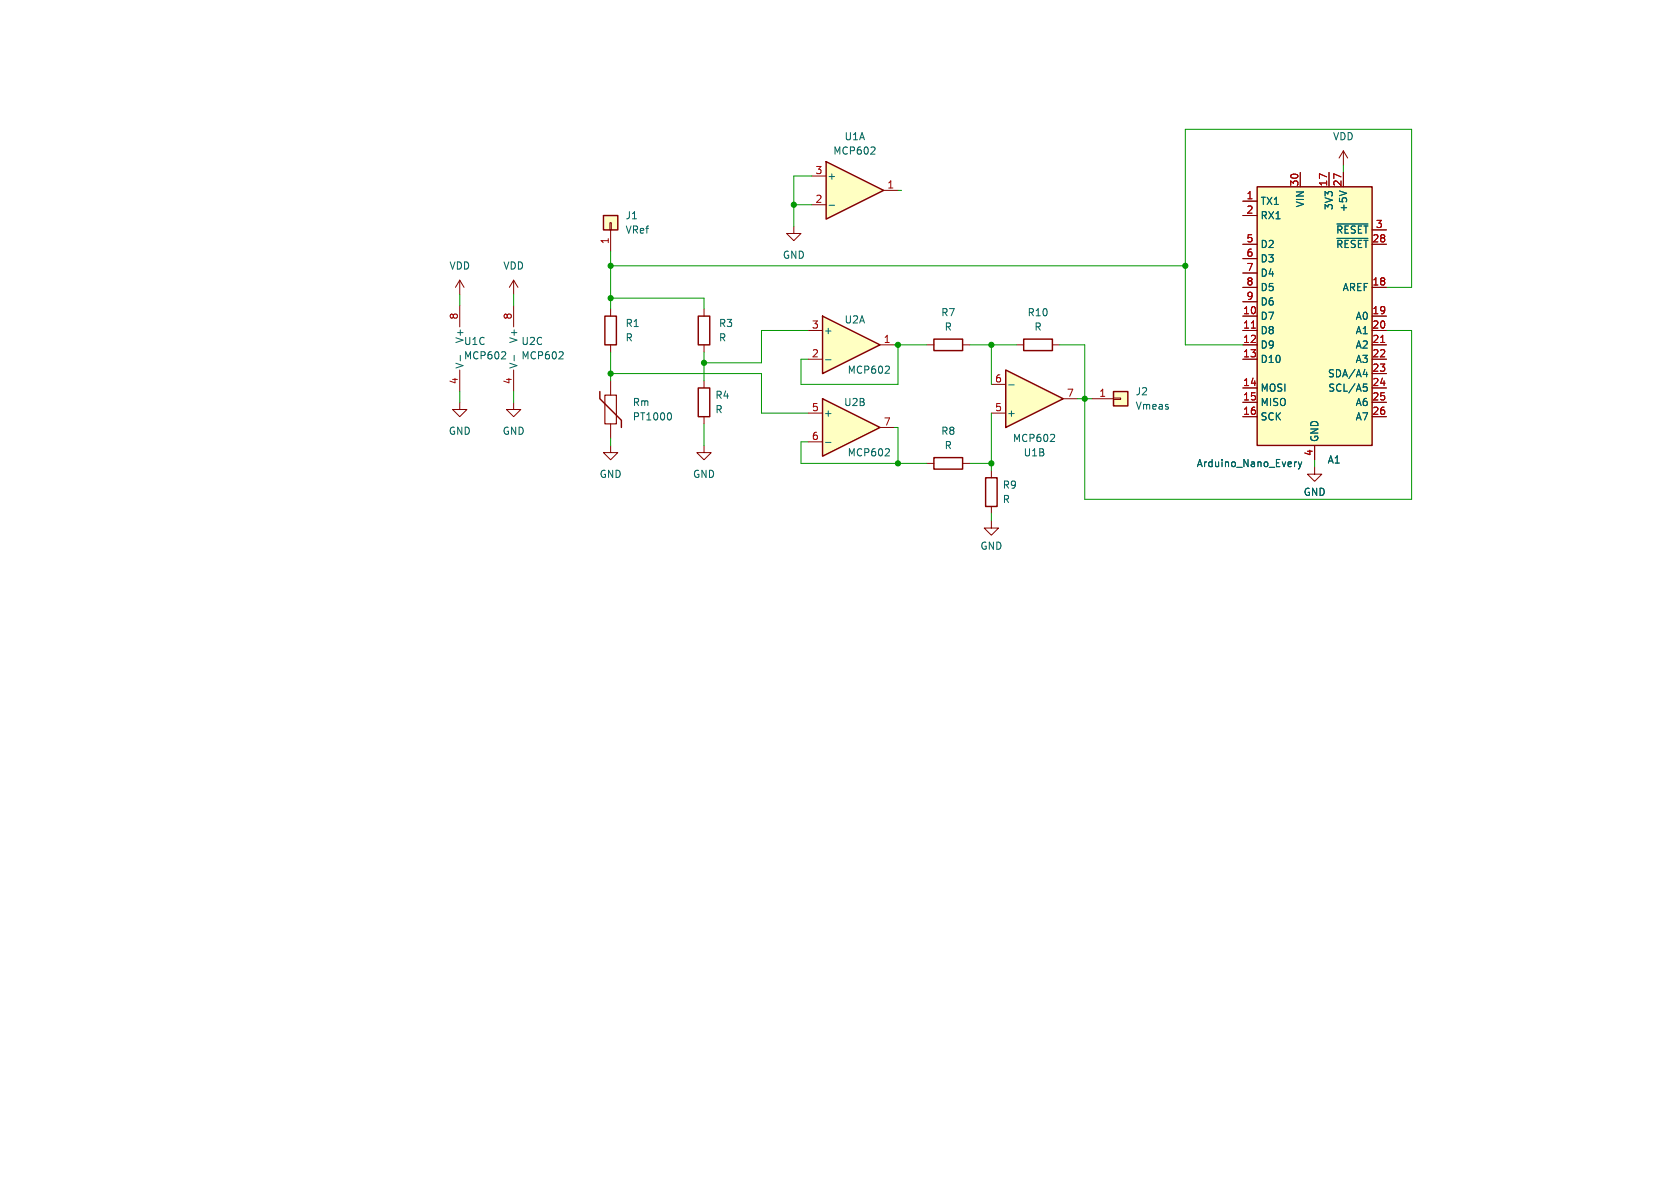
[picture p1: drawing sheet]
<svg xmlns="http://www.w3.org/2000/svg" width="297mm" height="210mm" viewBox="0 0 297 210" stroke-linecap="round" stroke-linejoin="round" font-family="sans-serif">
<path d="M237.5 26.7l-.8 1.2M237.5 26.7v2.5M237.5 26.7l.8 1.2M107.9 78.7v1.3h1.3l-1.3 1.3-1.2-1.3h1.2M107.9 67.3v2.6M107.9 74.9v2.6M124.5 67.3v1.3M124.5 73.7v1.2" fill="none" stroke="#840000" stroke-width=".18"/>
<path d="M106.9 69.9h2.1v5h-2.1z" fill="none" stroke="#840000" stroke-width=".2"/>
<path d="M106 69.2v1.3l3.9 3.8v1.3M123.4 68.6h2.1v5.1h-2.1z" fill="none" stroke="#840000" stroke-width=".25"/>
<path d="M118.4 73a.79 .79 0 0 1 0 1.2" fill="none" stroke="#006464" stroke-width=".18"/>
<path d="M145.4 55.9l10.2 5.1-10.2 5z" fill="#ffffc2"/>
<path d="M222.2 33h20.4v45.7h-20.4zM145.4 55.9l10.2 5.1-10.2 5zM165.1 59.9h5.1v2.1h-5.1z" fill="none" stroke="#840000" stroke-width=".25"/>
<g fill="none" stroke="#840000" stroke-width=".18">
<path d="M219.7 35.6h2.5M219.7 38.1h2.5M229.9 30.5v2.5M234.9 30.5v2.5M237.5 30.5v2.5M142.9 58.4h2.5M219.7 58.4h2.5M219.7 55.9h2.5M219.7 50.8h2.5M219.7 43.2h2.5M219.7 45.7h2.5M219.7 48.3h2.5"/>
<path d="M219.7 53.3h2.5M242.6 58.4h2.5M242.6 55.9h2.5M242.6 50.8h2.5M242.6 43.2h2.5M242.6 40.6h2.5M124.5 78.7v1.3h1.2l-1.2 1.3-1.3-1.3h1.3M142.9 63.5h2.5M155.6 61h2.5M163.8 61h1.3M170.2 61h1.2M219.7 61h2.5"/>
<path d="M219.7 63.5h2.5M219.7 68.6h2.5M219.7 71.1h2.5M219.7 73.7h2.5M232.4 78.7v2.6M242.6 61h2.5M242.6 63.5h2.5M242.6 68.6h2.5M242.6 71.1h2.5M242.6 73.7h2.5M242.6 66h2.5"/>
</g>
<g fill="none" stroke="#006464" stroke-width=".18">
<path d="M236.3 39.6h5.5M236.8 33.7l1.3 .5M236.3 42.1h5.5M145.9 63.6h1M157.1 64.8l.1 .2v.3l-.7 .7h.7M241 66.2h.8M241.1 67.9h.6M241.2 68.4h.3l.2 .2-.1 .5-.4 .1M241.6 65.8v.8M229.2 81.6l-.3 .3M229.5 81.6l.3 .9M229.8 82.5l-.3 .4"/>
<path d="M230.1 81.6l-.3 .9"/>
</g>
<path d="M222.2 33h20.4v45.7h-20.4z" fill="#ffffc2" stroke="#ffffc2" stroke-width=".18"/>
<path d="M221.2 58h.7M244.1 60.5h.7" fill="none" stroke="#a90000" stroke-width=".18"/>
<path d="M146 28.6l10.2 5.1-10.2 5z" fill="#ffffc2"/>
<path d="M106.7 38.1h2.5v2.5h-2.5zM146 28.6l10.2 5.1-10.2 5zM174.2 84.5h2.1v5h-2.1z" fill="none" stroke="#840000" stroke-width=".25"/>
<path d="M107.8 39.4h.3v1.2h-.3zM143.5 36.2h2.5M143.5 31.1h2.5M156.2 33.7h2.5M107.9 40.6v3.9M140.3 40v1.3h1.3l-1.3 1.2-1.2-1.2h1.2M90.8 71.1v1.3h1.3l-1.3 1.3-1.3-1.3h1.3M175.3 92.1v1.2h1.2l-1.2 1.3-1.3-1.3h1.3M175.3 83.2v1.3M175.3 89.5v1.3" fill="none" stroke="#840000" stroke-width=".18"/>
<path d="M146.6 36.3h.9M154.6 26l.1 .2-.1 .3-.7 .7h.8" fill="none" stroke="#006464" stroke-width=".18"/>
<path d="M106.7 38.1h2.5v2.5h-2.5z" fill="#ffffc2" stroke="#ffffc2" stroke-width=".18"/>
<path d="M177.8 65.4l10.2 5.1-10.2 5.1z" fill="#ffffc2"/>
<path d="M106.9 55.9h2.1v5.1h-2.1zM123.4 55.9h2.1v5.1h-2.1zM181 59.9h5.1v2.1h-5.1zM177.8 65.4l10.2 5.1-10.2 5.1zM196.8 69.2h2.6v2.6h-2.6zM165.1 80.9h5.1v2h-5.1z" fill="none" stroke="#840000" stroke-width=".25"/>
<g fill="none" stroke="#840000" stroke-width=".18">
<path d="M81.3 54v3.8M90.8 49.5v2.6M90.8 54v3.8M90.8 49.5l-.8 1.3M90.8 49.5l.8 1.3M107.9 54.6v1.3M124.5 54.6v1.3M81.3 71.1v1.3h1.2l-1.2 1.3-1.3-1.3h1.3M81.3 65.4v3.8M90.8 65.4v3.8M107.9 61v1.2M124.5 61v1.2"/>
<path d="M175.3 73h2.5M175.3 67.9h2.5M179.7 61h1.3M186.1 61h1.2M188 70.5h2.5M193 70.5h3.8M196.8 70.4h1.3v.2h-1.3zM163.8 81.9h1.3M170.2 81.9h1.2M232.4 82.6v1.2h1.3l-1.3 1.3-1.3-1.3h1.3"/>
</g>
<path d="M81.4 62.8v1M89.3 62.2l.1 .2-.1 .3-.7 .7h.8M90.9 62.8v1M99.4 62.2l.2 .2-.1 .3-.7 .7h.8M178.3 68h1M186.3 76.8l.1 .2v.3l-.7 .7h.7" fill="none" stroke="#006464" stroke-width=".18"/>
<path d="M196.8 69.2h2.6v2.6h-2.6z" fill="#ffffc2" stroke="#ffffc2" stroke-width=".18"/>
<path d="M145.4 70.5l10.2 5.1-10.2 5z" fill="#ffffc2"/>
<path d="M145.4 70.5l10.2 5.1-10.2 5z" fill="none" stroke="#840000" stroke-width=".25"/>
<g fill="none" stroke="#840000" stroke-width=".18">
<path d="M219.7 35.6h2.5M219.7 38.1h2.5M229.9 30.5v2.5M234.9 30.5v2.5M237.5 30.5v2.5M81.3 49.5l-.8 1.3M81.3 49.5v2.6M81.3 49.5l.7 1.3M219.7 55.9h2.5M219.7 58.4h2.5M219.7 50.8h2.5M219.7 43.2h2.5"/>
<path d="M219.7 45.7h2.5M219.7 48.3h2.5M219.7 53.3h2.5M242.6 55.9h2.5M242.6 58.4h2.5M242.6 50.8h2.5M242.6 43.2h2.5M242.6 40.6h2.5M142.9 73h2.5M142.9 78.1h2.5M155.6 75.6h2.5M219.7 61h2.5"/>
<path d="M219.7 63.5h2.5M219.7 68.6h2.5M219.7 71.1h2.5M219.7 73.7h2.5M232.4 78.7v2.6M242.6 61h2.5M242.6 63.5h2.5M242.6 68.6h2.5M242.6 71.1h2.5M242.6 73.7h2.5M242.6 66h2.5"/>
</g>
<g fill="none" stroke="#006464" stroke-width=".18">
<path d="M236.3 39.6h5.5M236.8 33.7l1.3 .5M236.3 42.1h5.5M145.9 78.2h1M157.1 79.4l.1 .2v.3l-.7 .7h.7M241 66.2h.8M241.1 67.9h.6M241.2 68.4h.3l.2 .2-.1 .5-.4 .1M241.6 65.8v.8M229.2 81.6l-.3 .3M229.5 81.6l.3 .9M229.8 82.5l-.3 .4"/>
<path d="M230.1 81.6l-.3 .9"/>
</g>
<g fill="none" stroke="#009600" stroke-width=".18">
<path d="M140.3 36.2h3.2M143.5 31.1h-3.2v8.9M158.7 33.7h.7M237.5 29.2v1.3M81.3 52.1v1.9M90.8 52.1v1.9M107.9 52.7h16.6v1.9M107.9 44.5v10.1M107.9 47h101.6M142.9 58.4h-8.3v5.7h-10.1M245.1 50.8h4.5v-27.9h-40.1v38.1h10.2M245.1 58.4h4.5v29.9h-57.8v-27.3h-4.5"/>
<path d="M81.3 69.2v1.9M90.8 69.2v1.9M107.9 62.2v5.1M107.9 77.5v1.2M107.9 66h26.7v7h8.3M124.5 62.2v5.1M124.5 74.9v3.8M142.9 78.1h-1.3v3.8h22.2M158.1 61h5.7M158.1 75.6h.6v6.3M158.7 61v6.9h-17.1v-4.4h1.3M171.4 61h8.3"/>
<path d="M175.3 61v6.9M175.3 73v10.2M190.5 70.5h2.5M171.4 81.9h3.9M175.3 90.8v1.3M232.4 81.3v1.3"/>
</g>
<path d="M221.2 58h.7M244.1 60.5h.7" fill="none" stroke="#a90000" stroke-width=".18"/>
<g fill="#009600" stroke="#009600" stroke-width=".18">
<circle cx="158.7" cy="61" r=".46"/>
<circle cx="158.7" cy="81.9" r=".46"/>
<circle cx="140.3" cy="36.2" r=".46"/>
<circle cx="175.3" cy="81.9" r=".46"/>
<circle cx="191.8" cy="70.5" r=".46"/>
<circle cx="175.3" cy="61" r=".46"/>
<circle cx="209.5" cy="47" r=".46"/>
<circle cx="107.9" cy="66" r=".46"/>
<circle cx="124.5" cy="64.1" r=".46"/>
<circle cx="107.9" cy="52.7" r=".46"/>
<circle cx="107.9" cy="47" r=".46"/>
</g>
<g font-size="1.8" fill="#006464">
<text x="147.2" y="27.5">MCP602</text>
<text x="149.2" y="25">U1A</text>
<text x="235.6" y="25">VDD</text>
<text x="146.2" y="32">+</text>
<text x="110.5" y="39">J1</text>
<text x="110.5" y="41.5">VRef</text>
<text x="222.8" y="36.4">TX1</text>
<text x="222.8" y="39">RX1</text>
<text x="230.7" y="36.8" transform="rotate(-90 230.7 36.8)">VIN</text>
<text x="235.8" y="37.2" transform="rotate(-90 235.8 37.2)">3V3</text>
<text x="236.1" y="41.5">~{RESET}</text>
<text x="238.4" y="37.6" transform="rotate(-90 238.4 37.6)">+5V</text>
<text x="79.4" y="47.9">VDD</text>
<text x="88.9" y="47.9">VDD</text>
<text x="138.3" y="45.9">GND</text>
<text x="222.8" y="44">D2</text>
<text x="222.8" y="46.6">D3</text>
<text x="236.1" y="44">~{RESET}</text>
<text x="222.8" y="49.1">D4</text>
<text x="222.8" y="51.7">D5</text>
<text x="237.3" y="51.7">AREF</text>
<text x="110.5" y="58">R1</text>
<text x="127" y="58">R3</text>
<text x="145.5" y="59.3">+</text>
<text x="149.2" y="57.4">U2A</text>
<text x="166.3" y="56.1">R7</text>
<text x="166.9" y="58.6">R</text>
<text x="181.6" y="56.1">R10</text>
<text x="182.8" y="58.6">R</text>
<text x="222.8" y="56.7">D7</text>
<text x="222.8" y="59.3">D8</text>
<text x="222.8" y="54.2">D6</text>
<text x="239.6" y="56.7">A0</text>
<text x="239.6" y="59.3">A1</text>
<text x="81.9" y="63.7">MCP602</text>
<text x="81.9" y="61.2">U1C</text>
<text x="82.1" y="65.3" transform="rotate(-90 82.1 65.3)">V-</text>
<text x="82.1" y="60.8" transform="rotate(-90 82.1 60.8)">V+</text>
<text x="91.7" y="65.3" transform="rotate(-90 91.7 65.3)">V-</text>
<text x="91.7" y="60.8" transform="rotate(-90 91.7 60.8)">V+</text>
<text x="92.1" y="63.7">MCP602</text>
<text x="92.1" y="61.2">U2C</text>
<text x="110.5" y="60.6">R</text>
<text x="127" y="60.6">R</text>
<text x="222.8" y="61.8">D9</text>
<text x="222.8" y="64.4">D10</text>
<text x="239.6" y="61.8">A2</text>
<text x="239.6" y="64.4">A3</text>
<text x="111.8" y="72">Rm</text>
<text x="126.4" y="70.7">R4</text>
<text x="149.1" y="72">U2B</text>
<text x="149.8" y="66.3">MCP602</text>
<text x="200.7" y="70.1">J2</text>
<text x="222.8" y="69.4">MOSI</text>
<text x="222.8" y="72">MISO</text>
<text x="234.7" y="66.9">SDA/A4</text>
<text x="234.7" y="69.4">SCL/A5</text>
<text x="239.6" y="72">A6</text>
<text x="79.2" y="77.1">GND</text>
<text x="88.8" y="77.1">GND</text>
<text x="111.8" y="74.5">PT1000</text>
<text x="126.4" y="73.3">R</text>
<text x="145.5" y="73.9">+</text>
<text x="166.3" y="77.1">R8</text>
<text x="177.9" y="73.9">+</text>
<text x="200.7" y="72.6">Vmeas</text>
<text x="222.8" y="74.5">SCK</text>
<text x="239.6" y="74.5">A7</text>
<text x="149.8" y="80.9">MCP602</text>
<text x="166.9" y="79.6">R</text>
<text x="179" y="78.3">MCP602</text>
<text x="180.9" y="80.9">U1B</text>
<text x="211.5" y="82.8">Arduino_Nano_Every</text>
<text x="233.3" y="78.2" transform="rotate(-90 233.3 78.2)">GND</text>
<text x="234.6" y="82.1">A1</text>
<text x="105.9" y="84.7">GND</text>
<text x="122.4" y="84.7">GND</text>
<text x="177.2" y="86.6">R9</text>
<text x="177.2" y="89.1">R</text>
<text x="230.4" y="87.9">GND</text>
<text x="173.2" y="97.4">GND</text>
</g>
<g font-size="1.8" fill="#a90000">
<text x="144.1" y="35.9">2</text>
<text x="144.1" y="30.9">3</text>
<text x="156.8" y="33.4">1</text>
<text x="220.3" y="35.3">1</text>
<text x="229.6" y="33.1" transform="rotate(-90 229.6 33.1)">30</text>
<text x="234.7" y="33.1" transform="rotate(-90 234.7 33.1)">17</text>
<text x="237.2" y="33.1" transform="rotate(-90 237.2 33.1)">27</text>
<text x="220.3" y="37.8">2</text>
<text x="243.1" y="40.4">3</text>
<text x="107.7" y="43.3" transform="rotate(-90 107.7 43.3)">1</text>
<text x="220.3" y="42.9">5</text>
<text x="220.3" y="45.5">6</text>
<text x="242.5" y="42.9">28</text>
<text x="220.3" y="48">7</text>
<text x="220.3" y="50.5">8</text>
<text x="220.3" y="53.1">9</text>
<text x="242.5" y="50.5">18</text>
<text x="81" y="56.6" transform="rotate(-90 81 56.6)">8</text>
<text x="90.6" y="56.6" transform="rotate(-90 90.6 56.6)">8</text>
<text x="143.4" y="58.2">3</text>
<text x="219.7" y="55.6">10</text>
<text x="219.7" y="58.2">11</text>
<text x="242.5" y="55.6">19</text>
<text x="242.5" y="58.2">20</text>
<text x="143.4" y="63.2">2</text>
<text x="156.1" y="60.7">1</text>
<text x="219.7" y="60.7">12</text>
<text x="219.7" y="63.2">13</text>
<text x="242.5" y="60.7">21</text>
<text x="242.5" y="63.2">22</text>
<text x="242.5" y="65.8">23</text>
<text x="81" y="68" transform="rotate(-90 81 68)">4</text>
<text x="90.6" y="68" transform="rotate(-90 90.6 68)">4</text>
<text x="175.8" y="67.7">6</text>
<text x="188.5" y="70.2">7</text>
<text x="194.2" y="70.2">1</text>
<text x="219.7" y="68.3">14</text>
<text x="219.7" y="70.9">15</text>
<text x="242.5" y="68.3">24</text>
<text x="242.5" y="70.9">25</text>
<text x="143.4" y="72.8">5</text>
<text x="143.4" y="77.9">6</text>
<text x="156.1" y="75.3">7</text>
<text x="175.8" y="72.8">5</text>
<text x="219.7" y="73.4">16</text>
<text x="242.5" y="73.4">26</text>
<text x="232.2" y="80.7" transform="rotate(-90 232.2 80.7)">4</text>
</g>
</svg>
